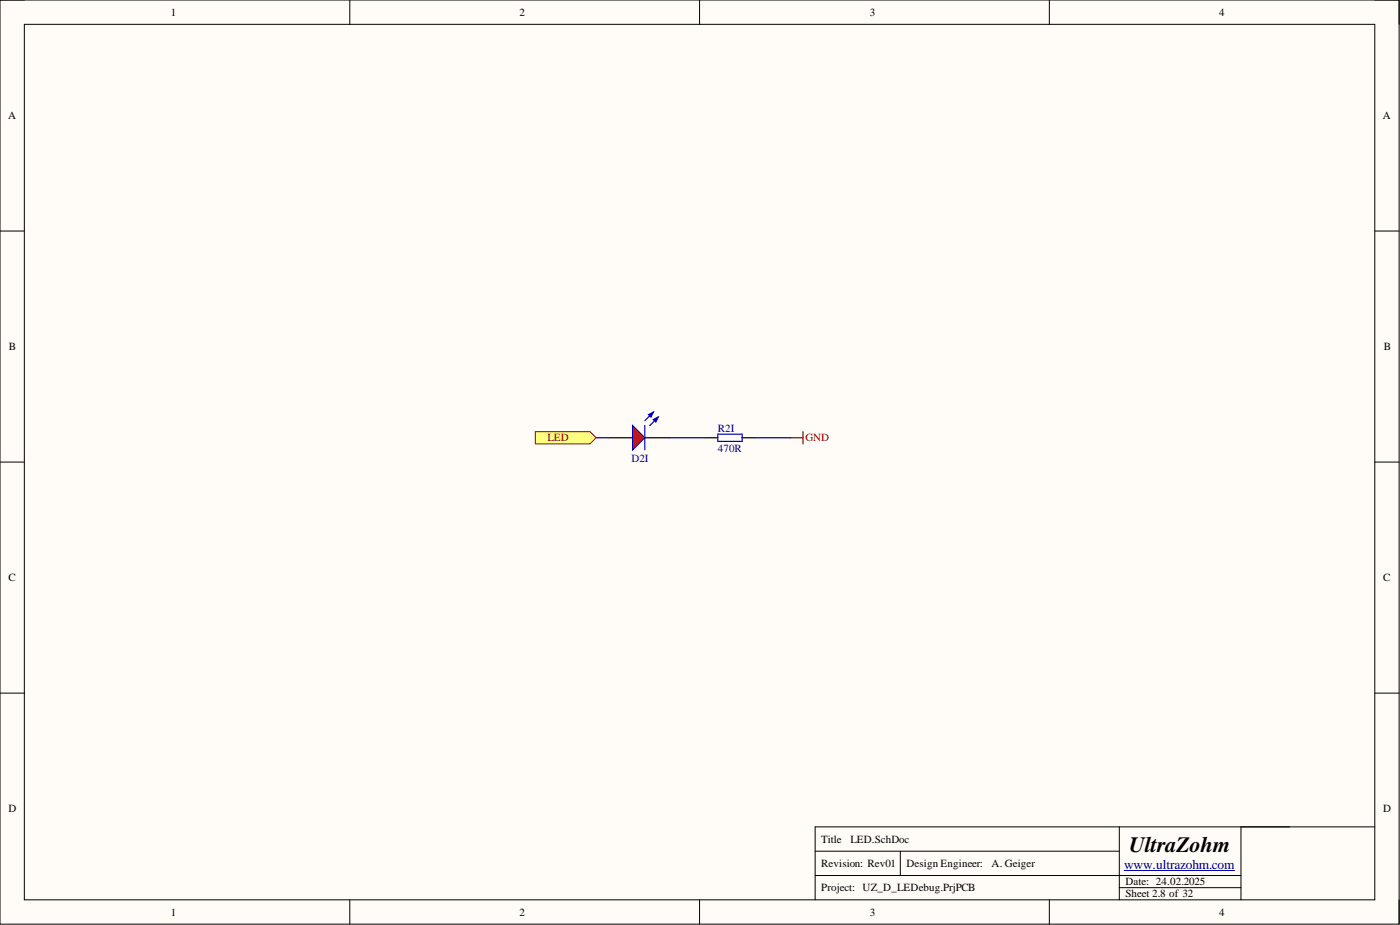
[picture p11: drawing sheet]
<svg xmlns="http://www.w3.org/2000/svg" width="292mm" height="193mm" viewBox="0 0 292 193" stroke-linecap="round" stroke-linejoin="round" font-family="sans-serif">
<path d="M0 0h291.9v192.8h-291.9z" fill-rule="evenodd" fill="#fffcf8"/>
<path d="M0 0h291.9v192.8h-291.9z" fill="none" stroke="#000" stroke-width=".21"/>
<path d="M5.1 5.1h281.7v182.6h-281.7z" fill-rule="evenodd" fill="#fffcf8"/>
<g fill="none" stroke="#000" stroke-width=".21">
<path d="M0 0h5.1M5.1 5.1h281.7v182.6h-281.7zM73 0v5.1M146 0v5.1M218.9 0v5.1M286.8 0h5.1v5.1M0 48.2h5.1M286.8 48.2h5.1M0 96.4h5.1M286.8 96.4h5.1M0 144.6h5.1M286.8 144.6h5.1"/>
<path d="M170.1 177.6h63.4M187.8 177.6v5M233.5 172.5v15.2M258.9 172.5v15.2M286.8 172.5h-116.7v15.2M73 187.7v5.1M146 187.7v5.1M170.1 182.6h88.8M218.9 187.7v5.1M233.5 185.2h25.4M291.9 187.7v5.1"/>
</g>
<path d="M234.5 181.6h23.1" fill="none" stroke="#000080" stroke-width=".21"/>
<path d="M126.9 91.3h5.1M134.5 91.3h5.1M147.2 91.3h2.6M154.8 91.3h2.6" fill="none" stroke="#000" stroke-width=".25"/>
<path d="M149.8 90.6h5v1.5h-5z" fill="none" stroke="#00f" stroke-width=".25"/>
<path d="M132 88.8l2.5 2.5-2.5 2.6z" fill="#f00"/>
<path d="M132 88.8l2.5 2.5-2.5 2.6zM137.3 87l-1.7 1.8" fill="none" stroke="#00f" stroke-width=".25"/>
<path d="M136.3 87.5l1-.5-.5 1z" fill="#00f"/>
<path d="M134.5 88.8v5.1M136.3 87.5l1-.5-.5 1zM136.3 86l-1.8 1.8" fill="none" stroke="#00f" stroke-width=".25"/>
<path d="M135.3 86.5l1-.5-.5 1z" fill="#00f"/>
<path d="M135.3 86.5l1-.5-.5 1z" fill="none" stroke="#00f" stroke-width=".25"/>
<path d="M165 91.3h2.5M167.5 90.1v2.5" fill="none" stroke="#800000" stroke-width=".25"/>
<path d="M124.4 91.3h2.5M139.6 91.3h7.6M157.4 91.3h7.6" fill="none" stroke="#000080" stroke-width=".25"/>
<path d="M111.7 90.1h11.4l1.3 1.2-1.3 1.3h-11.4z" fill-rule="evenodd" fill="#ffff80"/>
<path d="M111.7 90.1h11.4l1.3 1.2-1.3 1.3h-11.4z" fill="none" stroke="#800000" stroke-width=".21"/>
<text font-size="4.6" x="235.6" y="177.8">UltraZohm</text>
<text font-size="2.8" fill="#000080" x="234.5" y="181.3">www.ultrazohm.com</text>
<g font-size="2.3">
<text x="35.6" y="3.3">1</text>
<text x="108.4" y="3.3">2</text>
<text x="181.5" y="3.3">3</text>
<text x="254.3" y="3.3">4</text>
<text x="1.7" y="24.9">A</text>
<text x="288.5" y="24.9">A</text>
<text x="1.9" y="73.1">B</text>
<text x="288.7" y="73.1">B</text>
<text x="1.8" y="121.3">C</text>
<text x="288.6" y="121.3">C</text>
<text x="1.8" y="169.5">D</text>
<text x="288.6" y="169.5">D</text>
<text x="171.3" y="175.8">Title</text>
<text x="177.4" y="175.8">LED.SchDoc</text>
<text x="171.3" y="180.9">Revision: Rev01</text>
<text x="171.3" y="185.9">Project: UZ_D_LEDebug.PrjPCB</text>
<text x="189.1" y="180.9">Design Engineer:</text>
<text x="206.9" y="180.9">A. Geiger</text>
<text x="234.8" y="184.7">Date: 24.02.2025</text>
<text x="35.6" y="191">1</text>
<text x="108.4" y="191">2</text>
<text x="181.5" y="191">3</text>
<text x="234.8" y="187.2">Sheet 2.8 of 32</text>
<text x="254.3" y="191">4</text>
</g>
<g font-size="2.3" fill="#800000">
<text x="114.2" y="92.1">LED</text>
<text x="168" y="92.1">GND</text>
</g>
<g font-size="2.3" fill="#000080">
<text x="149.8" y="90.1">R2I</text>
<text x="149.8" y="94.4">470R</text>
<text x="131.7" y="96.4">D2I</text>
</g>
</svg>
